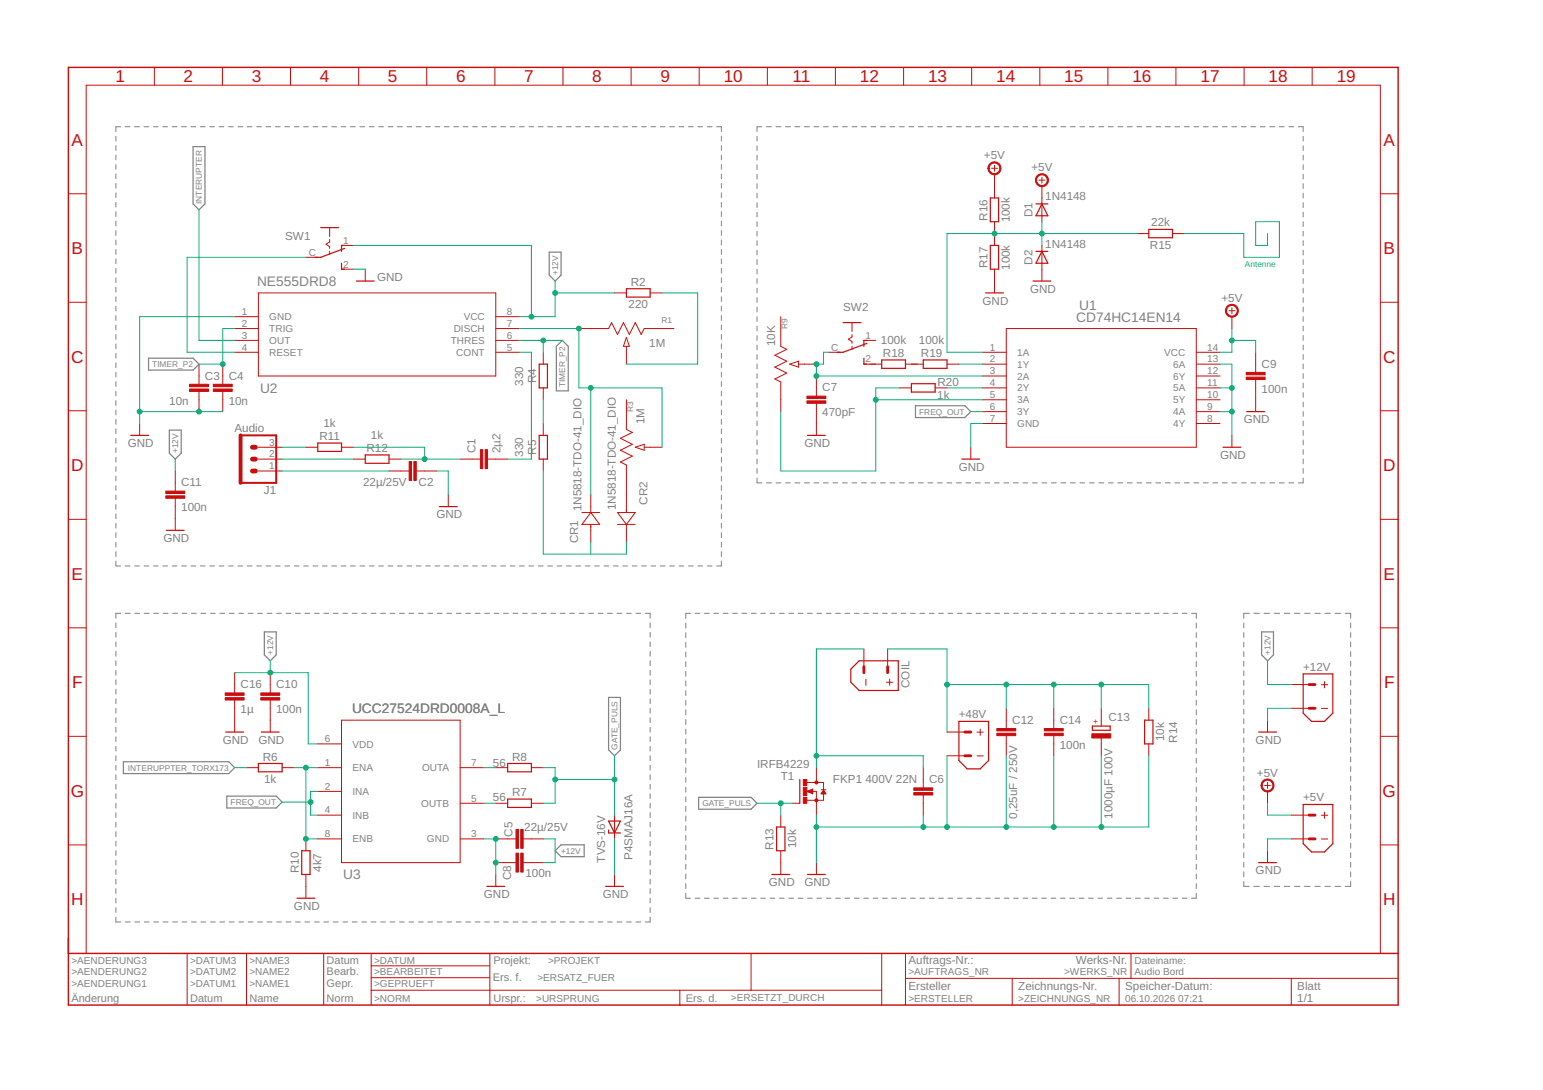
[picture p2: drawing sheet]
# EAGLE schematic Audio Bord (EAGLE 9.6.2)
FRAME1 (RAHMEN_A4_8Z-19S): BOM_IGNORE: 1

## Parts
+5V  XT60UPB-M  [XT60UPB-M]
+12V  XT60UPB-M  [XT60UPB-M]
+48V  XT60UPB-M  [XT60UPB-M]
C1  2µ2  C-EU_2U2-C1206  [C1206]
C2  22µ/25V  C-EU_22U-25V-C1206  [C1206]
C3  10n  C-EU_10N-C0603  [C0603]
C4  10n  C-EU_10N-C0603  [C0603]
C5  22µ/25V  C-EU_22U-25V-C1206  [C1206]
C6  FKP1 400V 22N  C-EU_C1206  [C1206]
C7  470pF  C-EU_C1206  [C1206]
C8  100n  C-EU_100N-C1206  [C1206]
C9  100n  C-EU_100N-C1206  [C1206]
C10  100n  C-EU_100N-C1206  [C1206]
C11  100n  C-EU_100N-C1206  [C1206]
C12  0,25uF / 250V  C-EU_C1206  [C1206]
C13  1000µF 100V  CPOL-EU_E2-5  [E2-5]
C14  100n  C-EU_100N-C1206  [C1206]
C16  1µ  C-EU_1U-C1206  [C1206]
COIL  XT60UPB-M  [XT60UPB-M]
CR1  1N5818-TDO-41_DIO  [DO-41_DIO]
CR2  1N5818-TDO-41_DIO  [DO-41_DIO]
D1  1N4148  DIODE-1N4148-SOD523  [SOD523]
D2  1N4148  DIODE-1N4148-SOD523  [SOD523]
J1  Audio  PSS-1X3G  [PSS-03G]
P4SMAJ16A  TVS-16V  Z-DIODE-TSV-16V-DO214AC  [DO214AC/SMA]
R1  1M  3296X-1-102LFPOT_3296X  [POT_3296X]
R2  220  R-EU_220-R1206  [R1206]
R3  1M  3296X-1-102LFPOT_3296X  [POT_3296X]
R4  330  R-EU_330-R0805  [R0805]
R5  330  R-EU_330-R0805  [R0805]
R6  1k  R-EU_1K-R1206  [R1206]
R7  56  R-EU_56-R1206  [R1206]
R8  56  R-EU_56-R1206  [R1206]
R9  10K  3296X-1-102LFPOT_3296X  [POT_3296X]
R10  4k7  R-EU_4K7-R1206  [R1206]
R11  1k  R-EU_1K-R1206  [R1206]
R12  1k  R-EU_1K-R1206  [R1206]
R13  10k  R-EU_10K-R1206  [R1206]
R14  10k  R-EU_10K-R1206  [R1206]
R15  22k  R-EU_22K-R1206  [R1206]
R16  100k  R-EU_100K-R1206  [R1206]
R17  100k  R-EU_100K-R1206  [R1206]
R18  100k  R-EU_100K-R1206  [R1206]
R19  100k  R-EU_100K-R1206  [R1206]
R20  1k  R-EU_1K-R1206  [R1206]
SW1  SW_SPDT_ESP10  [ESP10XX]
SW2  SW_SPDT_ESP10  [ESP10XX]
T1  IRFB4229  IPB020N10N5  [PG-TO263-3]
U1  CD74HC14EN14  [N14]
U2  NE555DRD8  [D8]
U3  UCC27524DRD0008A_L  [D0008A_L]

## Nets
+5V: +5V.+ C9.1 D1.C R16.2 U1.14(VCC)
+12V: +12V.+ C5.2 C8.2 C10.1 C11.1 C16.1 R2.1 SW1.1(NC) U2.8(VCC) U3.6(VDD)
FREQ_OUT: U1.6(3Y) U3.2(INA) U3.4(INB)
GATE_PULS: P4SMAJ16A.A R7.2 R8.2 R13.2 T1.1(G)
GND: +5V.- +12V.- +48V.- C2.2 C3.2 C4.2 C5.1 C6.2 C7.2 C8.1 C9.2 C10.2 C11.2 C12.2 C13.- C14.2 C16.2 D2.A P4SMAJ16A.C R10.1 R13.1 R14.1 R17.1 SW1.2(NO) T1.3(S) U1.7(GND) U1.9(4A) U1.11(5A) U1.13(6A) U2.1(GND) U3.3(GND)
INTERUPPTER_TORX173: R6.1
INTERUPTER: U2.3(OUT)
N$1: CR1.1 R1.3 R3.2 U2.7(DISCH)
N$2: R1.2 R2.2
N$3: R19.2 U1.2(1Y)
N$4: R4.1 R5.2
N$5: CR1.2 CR2.1 R5.1
N$6: C1.2 U2.5(CONT)
N$8: R8.1 U3.7(OUTA)
N$9: R7.1 U3.5(OUTB)
N$12: C6.1 COIL.- T1.4(D)
N$13: R9.3 R20.1 U1.5(3A)
N$14: J1.2 R12.1
N$15: C2.1 J1.1
N$16: CR2.2 R3.3
N$17: +48V.+ C12.1 C13.+ C14.1 COIL.+ R14.2
N$18: C1.1 R11.2 R12.2
N$19: J1.3 R11.1
N$20: R15.1
N$21: D1.A D2.C R15.2 R16.1 R17.2 U1.1(1A)
N$22: C7.1 R9.2 SW2.C U1.3(2A)
N$23: R20.2 U1.4(2Y)
N$110: SW1.C U2.4(RESET)
TIMER_P2: C3.1 C4.1 R4.2 U2.2(TRIG) U2.6(THRES)
UCC_P1: R6.2 R10.2 U3.1(ENA) U3.8(ENB)
Unconnected: R1.1 R3.1 R9.1 R18.1 R18.2 R19.1 SW2.1(NC) SW2.2(NO) U1.8(4Y) U1.10(5Y) U1.12(6Y)

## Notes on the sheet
- Antenne

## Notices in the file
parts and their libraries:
74HC14: COPYRIGHT: Copyright (C) 2026 Ultra Librarian. All rights reserved.
